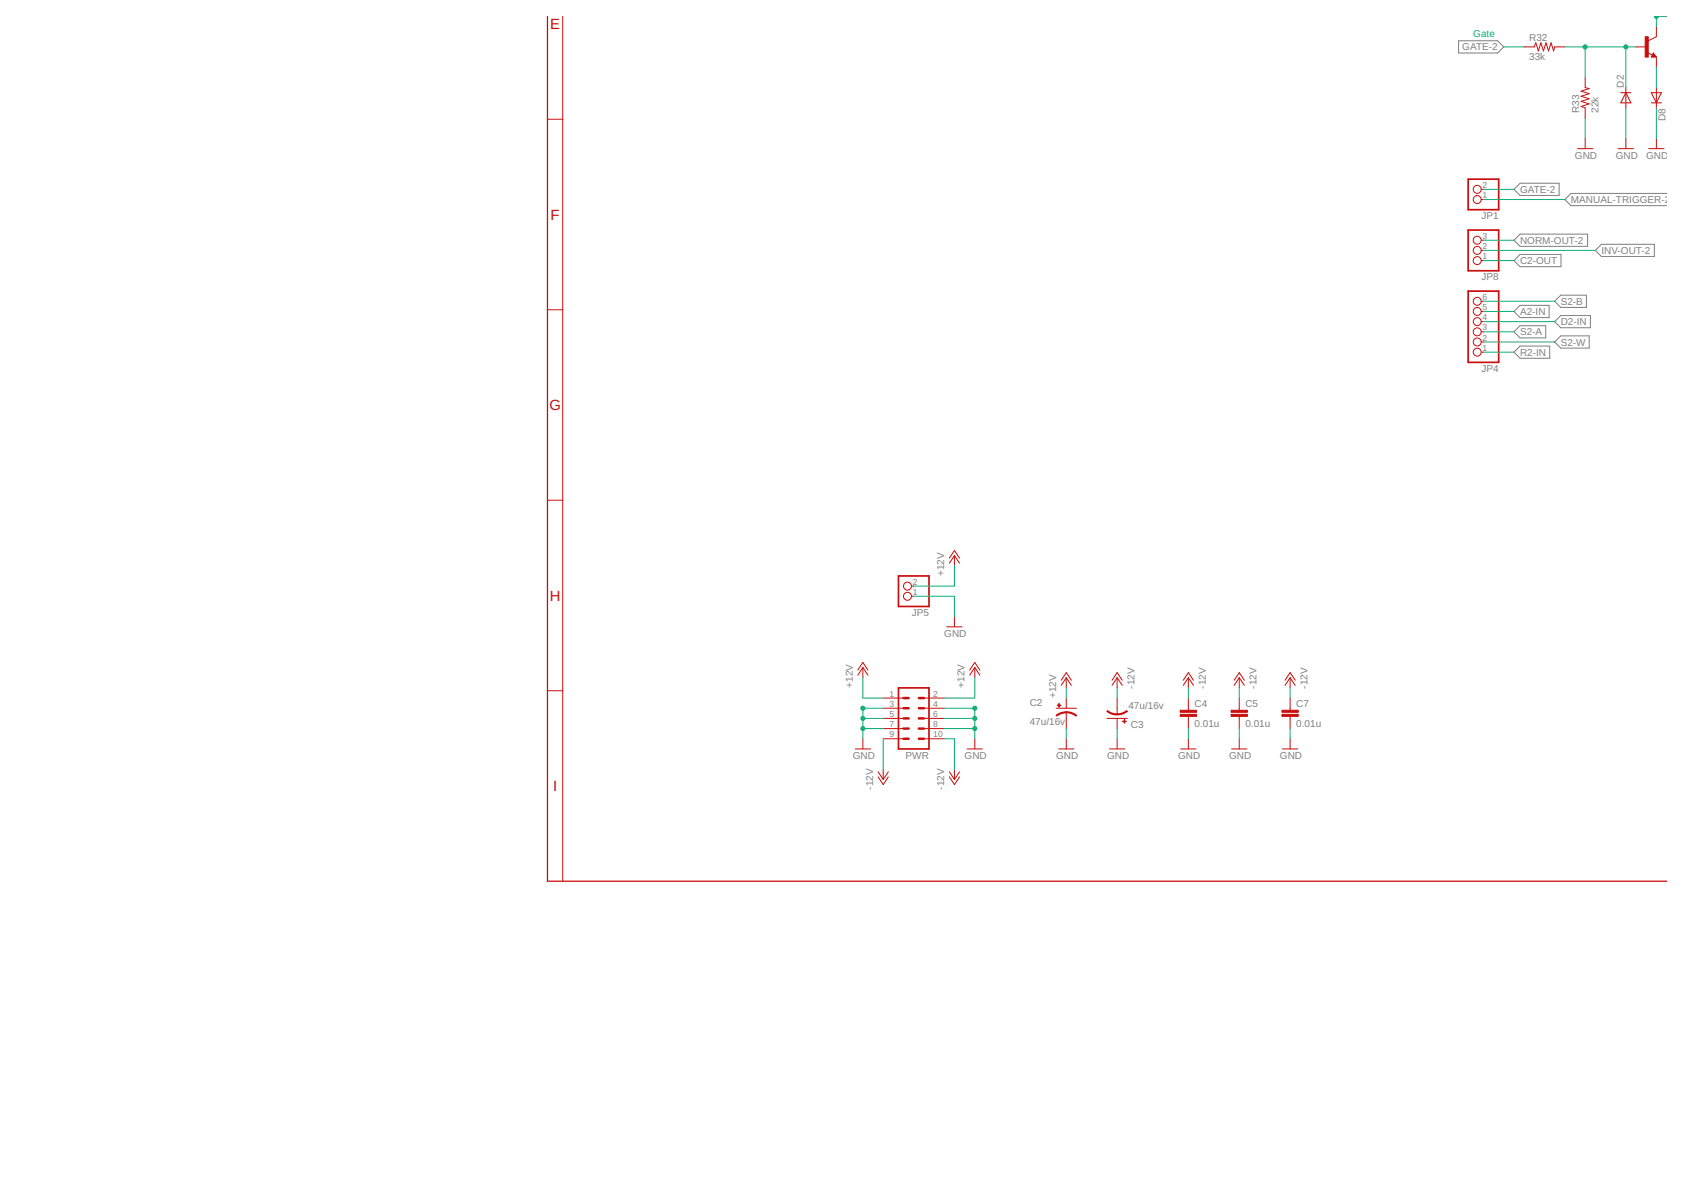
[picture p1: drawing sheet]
<svg xmlns="http://www.w3.org/2000/svg" width="420mm" height="297mm" viewBox="0 0 420 297" stroke-linecap="round" stroke-linejoin="round" font-family="sans-serif">
<path d="M364.1 10.2h9.8l1.5 1.5-1.5 1.5h-9.8zM378 47.3l1.5-1.6h9.7v3.1h-9.7zM378 60l1.5-1.6h16.8v3.1h-16.8zM416 48.3h-23.8l-1.5 1.5 1.5 1.5h23.8M378 77.7l1.5-1.5h7.2v3.1h-7.2zM379.5 63.5h10.2v3.1h-10.2l-1.5-1.6zM388.1 75.2l1.5-1.5h6.4v3h-6.4zM398.3 62.5l1.5-1.5h13.2v3h-13.2zM378 82.8l1.5-1.5h6.4v3h-6.4zM378 87.9l1.5-1.5h7.4v3h-7.4zM388.1 85.4l1.5-1.6h7.1v3.1h-7.1zM388.1 80.3l1.5-1.5h7.4v3h-7.4z" fill="none" stroke="#808080" stroke-width=".25"/>
<path d="M366.5 44.7h7.6v7.6h-7.6zM366.5 57.4h7.6v10.2h-7.6zM366.5 72.7h7.6v17.7h-7.6zM224.3 143.8h7.6v7.6h-7.6zM224.3 171.7h7.6v15.2h-7.6z" fill="none" stroke="#c90d0c" stroke-width=".42"/>
<path d="M225.6 179.3h1.2M225.6 176.8h1.2M225.6 174.2h1.2M229.4 179.3h1.3M229.4 176.8h1.3M229.4 174.2h1.3M225.6 184.4h1.2M225.6 181.9h1.2M229.4 184.4h1.3M229.4 181.9h1.3" fill="none" stroke="#c90d0c" stroke-width=".61"/>
<g fill="none" stroke="#c90d0c" stroke-width=".25">
<path d="M140.5 4.1v215.9M380.5 11.7h2.5l.4-1 .6 2 .7-2 .6 2 .7-2 .6 2 .6-2 .7 2 .2-1h2.6M395.7 19.3v2.6l1 .2-2 .7 2 .6-2 .6 2 .7-2 .6 2 .6-2 .7 1 .3v2.6M408.4 11.7h2.6M411.3 13.1l1.2 .6M412.7 13.2l.8 1h-1.3zM412.7 13.7l.2 .3h-.4l.2-.5 .6 .6h-.8M413.5 6.6v2.6l-2 1M413.5 14.2v2.6M136.7 29.8h3.8M393.8 37.1h3.8M395.7 34.6v2.5"/>
<path d="M404 37.1h3.8M404.6 23.1h2.6M405.9 23.1l1.3 2.6h-2.6zM405.9 21.9v5M405.9 34.6v2.5M411.6 37.1h3.8M412.2 23.1h2.6l-1.3 2.6zM412.2 25.7h2.6M413.5 21.9v5M413.5 34.6v2.5M369.8 49.8h.5M369.8 47.3h.5"/>
<path d="M369.8 60h.5M136.7 77.3h3.8M369.8 77.7h.5M369.8 75.2h.5M369.8 65h.5M369.8 62.5h.5M369.8 87.9h.5M369.8 85.4h.5M369.8 82.8h.5M369.8 80.3h.5M136.7 124.9h3.8M237 139.3l1.3-1.9 1.2 1.9"/>
<path d="M238.3 138.7v2.5M238.3 138.7l1.2 1.9M238.3 138.7l-1.3 1.9M227.5 148.8h.6M227.5 146.3h.6M236.4 156.5h3.8M238.3 153.9v2.6M136.7 172.4h3.8M214.1 167.3l1.3-1.9 1.3 1.9M215.4 166.6v2.6M215.4 166.6l1.3 1.9M215.4 166.6l-1.3 1.9"/>
<path d="M220.5 174.2h5.1M220.5 176.8h5.1M220.5 179.3h5.1M230.7 174.2h5M230.7 176.8h5M230.7 179.3h5M242.1 167.3l1.3-1.9 1.2 1.9M243.4 166.6v2.6M243.4 166.6l1.2 1.9M243.4 166.6l-1.3 1.9M263.7 176.8h5M264.9 169.8l1.3-1.9 1.3 1.9"/>
<path d="M266.2 169.2v2.5M266.2 174.2v2.6M266.2 177.8v4.1M266.2 169.2l1.3 1.9M266.2 169.2l-1.3 1.9M276.4 179.3h5M277.6 169.8l1.3-1.9 1.3 1.9M278.9 169.2v2.5M278.9 174.2v4.1M278.9 179.3v2.6M278.9 169.2l1.3 1.9M278.9 169.2l-1.3 1.9"/>
<path d="M295.4 169.8l1.3-1.9 1.2 1.9M296.7 169.2v2.5M296.7 174.2v3.1M296.7 178.8v3.1M296.7 169.2l1.2 1.9M296.7 169.2l-1.3 1.9M308.1 169.8l1.3-1.9 1.2 1.9M309.4 169.2v2.5M309.4 174.2v3.1M309.4 178.8v3.1M309.4 169.2l1.2 1.9M309.4 169.2l-1.3 1.9"/>
<path d="M320.8 169.8l1.3-1.9 1.2 1.9M322.1 169.2v2.5M322.1 174.2v3.1M322.1 178.8v3.1M322.1 169.2l1.2 1.9M322.1 169.2l-1.3 1.9M213.5 186.9h3.8M215.4 184.4v2.5M219.2 192.7l1.3 1.9M219.2 193.9l1.3 1.9 1.3-1.9M220.5 181.9h5.1M220.5 184.4h5.1"/>
<path d="M220.5 192v2.6M221.8 192.7l-1.3 1.9M230.7 181.9h5M230.7 184.4h5M237 192.7l1.3 1.9M237 193.9l1.3 1.9 1.2-1.9M238.3 192v2.6M239.5 192.7l-1.2 1.9M241.4 186.9h3.9M243.4 184.4v2.5M264.3 186.9h3.8M266.2 184.4v2.5"/>
<path d="M277 186.9h3.8M278.9 184.4v2.5M294.8 186.9h3.8M296.7 184.4v2.5M307.5 186.9h3.8M309.4 184.4v2.5M320.2 186.9h3.8M322.1 184.4v2.5"/>
<circle cx="368.8" cy="47.3" r=".99"/>
<circle cx="368.8" cy="49.8" r=".99"/>
<circle cx="368.8" cy="60" r=".99"/>
<circle cx="368.8" cy="65" r=".99"/>
<circle cx="368.8" cy="62.5" r=".99"/>
<circle cx="368.8" cy="77.7" r=".99"/>
<circle cx="368.8" cy="75.2" r=".99"/>
<circle cx="368.8" cy="87.9" r=".99"/>
<circle cx="368.8" cy="82.8" r=".99"/>
<circle cx="368.8" cy="85.4" r=".99"/>
<circle cx="368.8" cy="80.3" r=".99"/>
<circle cx="226.5" cy="146.3" r=".99"/>
<circle cx="226.5" cy="148.8" r=".99"/>
</g>
<g fill="#c90d0c" stroke="#c90d0c" stroke-width=".25">
<path d="M266.2 177.7l1.4 .2 1.2 .6-.2 .3-.9-.6-1.5-.3z" fill-rule="evenodd"/>
<path d="M263.7 178.5l1.2-.6 1.3-.2v.2l-1.5 .3-.9 .5z" fill-rule="evenodd"/>
<path d="M276.5 177.4l1.4 .7 1 .1v.3l-1.9-.5-.7-.4z" fill-rule="evenodd"/>
<path d="M278.9 178.2l1-.1 1.4-.7 .2 .2-1.8 .8h-.8z" fill-rule="evenodd"/>
</g>
<g fill="#c90d0c" stroke="#c90d0c" stroke-width=".25">
<path d="M263.9 176h.9v.1h-.9z"/>
<path d="M264.3 175.6h.2v.9h-.2z"/>
<path d="M280.3 180h.9v.1h-.9z"/>
<path d="M280.6 179.6h.2v.9h-.2z"/>
<path d="M294.6 178.3h4.1v.5h-4.1z"/>
<path d="M294.6 177.3h4.1v.5h-4.1z"/>
<path d="M307.3 178.3h4.1v.5h-4.1z"/>
<path d="M307.3 177.3h4.1v.5h-4.1z"/>
<path d="M410.7 9.2h.8v5h-.8z"/>
<path d="M320 178.3h4.1v.5h-4.1z"/>
<path d="M320 177.3h4.1v.5h-4.1z"/>
</g>
<path d="M136.7 4.1v215.9h279.3" fill="none" stroke="#c90d0c" stroke-width=".32"/>
<g fill="none" stroke="#0dab76" stroke-width=".25">
<path d="M375.4 11.7h5.1M390.7 11.7h17.7M395.7 11.7v7.6M405.9 11.7v10.2M413.5 4.1v2.5M413.5 16.8v5.1M395.7 29.5v5.1M405.9 26.9v7.7M413.5 26.9v7.7M370.3 49.8h20.4M370.3 47.3h7.7M370.3 60h7.7"/>
<path d="M370.3 75.2h17.8M370.3 77.7h7.7M370.3 65h7.7M370.3 62.5h28M370.3 85.4h17.8M370.3 82.8h7.7M370.3 87.9h7.7M370.3 80.3h17.8M228.1 148.8h10.2v5.1M238.3 141.2v5.1h-10.2M215.4 179.3h5.1M215.4 169.2v5h5.1"/>
<path d="M220.5 176.8h-5.1v7.6M235.7 176.8h7.7v7.6M235.7 179.3h7.7M243.4 169.2v5h-7.7M266.2 171.7v2.5M278.9 171.7v2.5M296.7 171.7v2.5M309.4 171.7v2.5M322.1 171.7v2.5M215.4 181.9h5.1M220.5 184.4v7.6M235.7 181.9h7.7"/>
<path d="M235.7 184.4h2.6v7.6M266.2 181.9v2.5M278.9 181.9v2.5M296.7 181.9v2.5M309.4 181.9v2.5M322.1 181.9v2.5"/>
</g>
<g fill="#0dab76" stroke="#0dab76" stroke-width=".25">
<path d="M413 4.1h1a.51 .51 0 0 1-.5 .5 .51 .51 0 0 1-.5-.5z" fill-rule="evenodd"/>
<circle cx="243.4" cy="181.9" r=".51"/>
<circle cx="243.4" cy="179.3" r=".51"/>
<circle cx="243.4" cy="176.8" r=".51"/>
<circle cx="215.4" cy="181.9" r=".51"/>
<circle cx="215.4" cy="179.3" r=".51"/>
<circle cx="215.4" cy="176.8" r=".51"/>
<circle cx="395.7" cy="11.7" r=".51"/>
<circle cx="405.9" cy="11.7" r=".51"/>
</g>
<g font-size="3.7" fill="#c90d0c">
<text x="137.4" y="7.3">E</text>
<text x="137.5" y="54.8">F</text>
<text x="137.2" y="102.4">G</text>
<text x="137.2" y="149.9">H</text>
<text x="138.1" y="197.5">I</text>
</g>
<text font-size="2.5" fill="#0dab76" x="367.8" y="9.2">Gate</text>
<g font-size="2.5" fill="#808080">
<text x="381.8" y="10.2">R32</text>
<text x="365.1" y="12.6">GATE-2</text>
<text x="381.8" y="15">33k</text>
<text x="405.4" y="21.9" transform="rotate(-90 405.4 21.9)">D2</text>
<text x="394.2" y="28.2" transform="rotate(-90 394.2 28.2)">R33</text>
<text x="399" y="28.2" transform="rotate(-90 399 28.2)">22k</text>
<text x="415.8" y="30.1" transform="rotate(-90 415.8 30.1)">D8</text>
<text x="393.2" y="39.6">GND</text>
<text x="403.4" y="39.6">GND</text>
<text x="411" y="39.6">GND</text>
<text x="379.5" y="48.2">GATE-2</text>
<text x="392.2" y="50.7">MANUAL-TRIGGER-2</text>
<text x="369.8" y="54.8">JP1</text>
<text x="379.5" y="65.9">C2-OUT</text>
<text x="379.5" y="60.8">NORM-OUT-2</text>
<text x="399.8" y="63.4">INV-OUT-2</text>
<text x="369.8" y="70">JP8</text>
<text x="389.6" y="76.1">S2-B</text>
<text x="379.5" y="78.6">A2-IN</text>
<text x="379.5" y="83.7">S2-A</text>
<text x="389.6" y="81.2">D2-IN</text>
<text x="379.5" y="88.8">R2-IN</text>
<text x="389.6" y="86.2">S2-W</text>
<text x="369.8" y="92.9">JP4</text>
<text x="235.7" y="143.8" transform="rotate(-90 235.7 143.8)">+12V</text>
<text x="227.6" y="153.8">JP5</text>
<text x="235.7" y="159">GND</text>
<text x="212.9" y="171.7" transform="rotate(-90 212.9 171.7)">+12V</text>
<text x="240.8" y="171.7" transform="rotate(-90 240.8 171.7)">+12V</text>
<text x="283.2" y="171.9" transform="rotate(-90 283.2 171.9)">-12V</text>
<text x="301" y="171.9" transform="rotate(-90 301 171.9)">-12V</text>
<text x="313.7" y="171.9" transform="rotate(-90 313.7 171.9)">-12V</text>
<text x="326.4" y="171.9" transform="rotate(-90 326.4 171.9)">-12V</text>
<text x="257.1" y="176.2">C2</text>
<text x="263.7" y="174.2" transform="rotate(-90 263.7 174.2)">+12V</text>
<text x="281.7" y="176.9">47u/16v</text>
<text x="298.2" y="176.4">C4</text>
<text x="310.9" y="176.4">C5</text>
<text x="323.6" y="176.4">C7</text>
<text x="257.1" y="181">47u/16v</text>
<text x="282.3" y="181.7">C3</text>
<text x="298.2" y="181.5">0.01u</text>
<text x="310.9" y="181.5">0.01u</text>
<text x="323.6" y="181.5">0.01u</text>
<text x="212.9" y="189.5">GND</text>
<text x="226.1" y="189.5">PWR</text>
<text x="240.8" y="189.5">GND</text>
<text x="263.7" y="189.5">GND</text>
<text x="276.4" y="189.5">GND</text>
<text x="294.1" y="189.5">GND</text>
<text x="306.8" y="189.5">GND</text>
<text x="319.5" y="189.5">GND</text>
<text x="217.9" y="197.1" transform="rotate(-90 217.9 197.1)">-12V</text>
<text x="235.7" y="197.1" transform="rotate(-90 235.7 197.1)">-12V</text>
</g>
<g font-size="2.1" fill="#808080">
<text x="370.1" y="46.9">2</text>
<text x="370.1" y="49.4">1</text>
<text x="370.1" y="59.6">3</text>
<text x="370.1" y="64.7">1</text>
<text x="370.1" y="62.1">2</text>
<text x="370.1" y="77.4">5</text>
<text x="370.1" y="74.8">6</text>
<text x="370.1" y="82.5">3</text>
<text x="370.1" y="79.9">4</text>
<text x="370.1" y="87.5">1</text>
<text x="370.1" y="85">2</text>
<text x="227.9" y="148.5">1</text>
<text x="227.9" y="146">2</text>
<text x="222" y="173.9">1</text>
<text x="233" y="173.9">2</text>
<text x="222" y="176.4">3</text>
<text x="222" y="179">5</text>
<text x="233" y="176.4">4</text>
<text x="233" y="179">6</text>
<text x="222" y="181.5">7</text>
<text x="222" y="184.1">9</text>
<text x="233" y="181.5">8</text>
<text x="233" y="184.1">10</text>
</g>
</svg>
